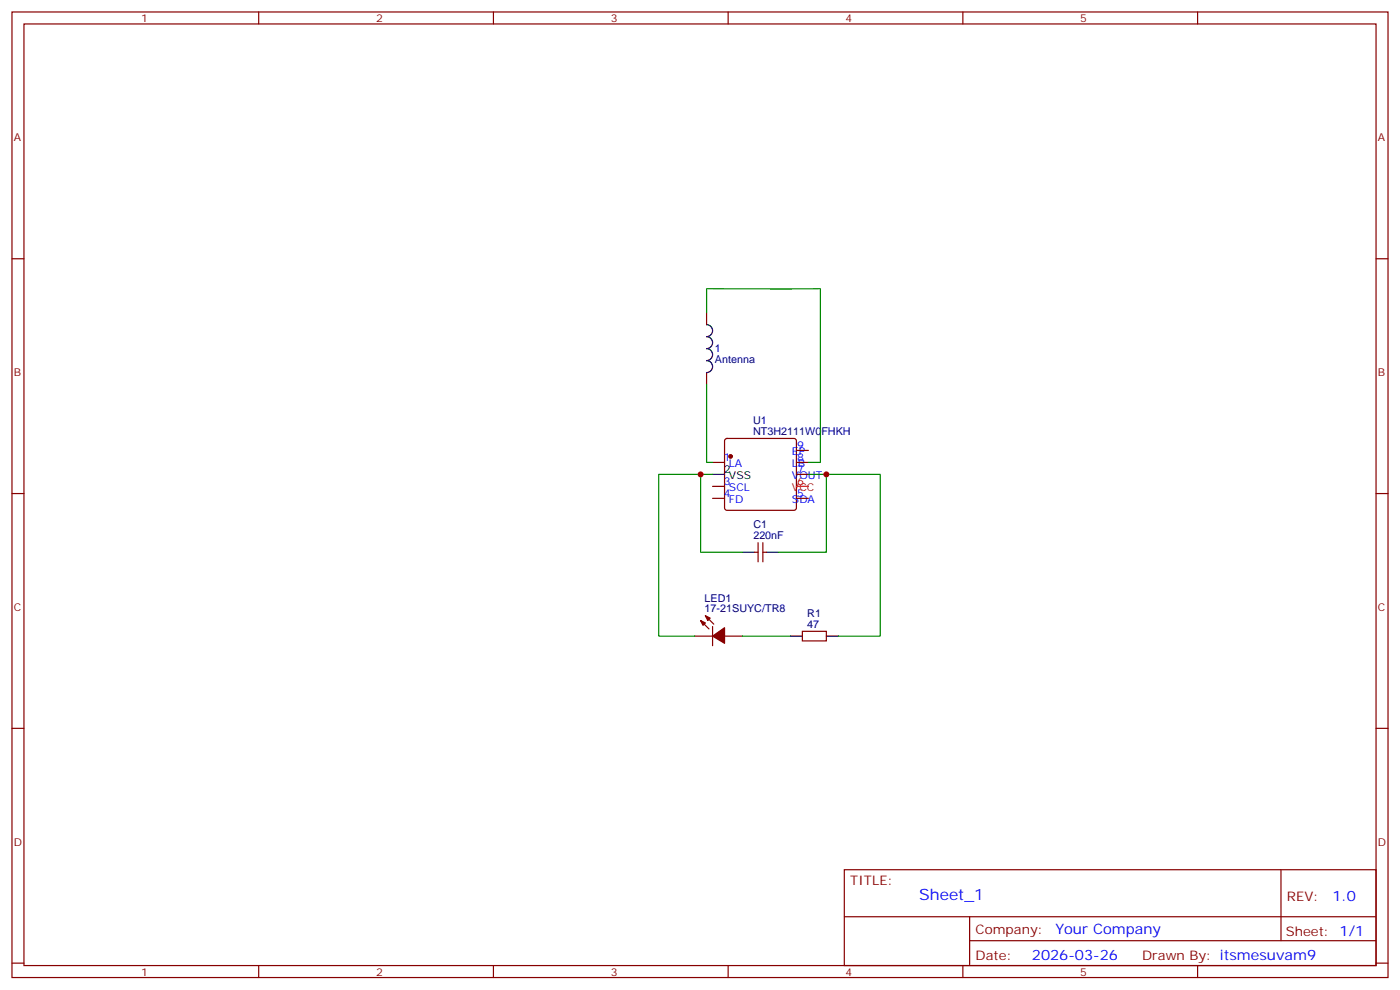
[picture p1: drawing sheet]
<svg xmlns="http://www.w3.org/2000/svg" width="412mm" height="292mm" viewBox="0 0 412 292" stroke-linecap="round" stroke-linejoin="round" font-family="sans-serif">
<g fill="none" stroke="#870000" stroke-width=".35">
<path d="M3.5 3.5h405.4v284.4h-405.4zM7.1 7.1h398.2v277.2h-398.2zM76.2 3.5v3.6M145.3 3.5v3.6M214.5 3.5v3.6M283.6 3.5v3.6M352.8 3.5v3.6M3.5 76.2h3.6M405.3 76.2h3.6M208.1 92.1v3.5M208.1 109.7v3.5M209.9 136.2h3.5"/>
<path d="M213.7 129.3l.4-.2h19.8l.5 .2 .2 .5v19.8l-.2 .5-.5 .2h-19.8l-.5-.3-.2-.4v-19.8zM234.6 136.2h3.5M234.6 139.7h3.5M234.6 132.6h3.5M3.5 145.3h3.6M209.9 143.2h3.5M209.9 146.8h3.5M223.3 159.8v5.7M224.7 159.8v5.7M234.6 146.8h3.5M405.3 145.3h3.6M222.2 162.6h1.1"/>
<path d="M224.7 162.6h1.1M204.6 187.3h5.3M206.4 182.7l2.4 2.5M207.8 181.3l2.5 2.5M209.9 184.5v5.6M213.4 187.3h5.3M236.4 185.9h7v2.8h-7zM3.5 214.5h3.6M405.3 214.5h3.6M248.7 256.1h156.6v28.2h-156.6zM377.3 256.1v20.9M248.7 270h156.5"/>
<path d="M285.6 277h119.6M285.6 270v14.1M3.5 283.6h3.6M76.2 284.3v3.6M145.3 284.3v3.6M214.5 284.3v3.6M283.6 284.3v3.6M352.8 284.3v3.6M405.3 283.6h3.6"/>
</g>
<g fill="#870000" stroke="#870000" stroke-width=".35">
<path d="M206.4 182.7l1.4 .7-.7 .8z"/>
<path d="M207.8 181.3l1.4 .7-.7 .7z"/>
<path d="M209.9 187.3l3.5-2.4v4.5z"/>
<circle cx="215.2" cy="134.4" r=".53"/>
</g>
<path d="M208.1 95.6a1.76 1.76 0 0 1 1.8 1.8 1.76 1.76 0 0 1-1.8 1.7 1.76 1.76 0 0 1 1.8 1.8 1.76 1.76 0 0 1-1.8 1.8 1.76 1.76 0 0 1 1.8 1.7 1.76 1.76 0 0 1-1.8 1.8 1.76 1.76 0 0 1 1.8 1.7 1.76 1.76 0 0 1-1.8 1.8M209.9 139.7h3.5M218.7 162.6h3.5M225.8 162.6h3.5M232.8 187.3h3.6M243.4 187.3h3.5" fill="none" stroke="#000" stroke-width=".35"/>
<path d="M234.6 143.2h3.5" fill="none" stroke="#f00" stroke-width=".35"/>
<path d="M208.1 92.1v-7.1h33.6v51.2h-3.6M208.1 113.2v23h1.8M206.4 139.7v22.9h12.3M209.9 139.7h-15.9v47.6h10.6M238.1 139.7h21.2v47.6h-12.4M243.4 139.7v22.9h-14.1M218.7 187.3h14.1" fill="none" stroke="#008700" stroke-width=".35"/>
<g fill="#c00">
<circle cx="243.4" cy="139.7" r=".88"/>
<circle cx="206.4" cy="139.7" r=".88"/>
</g>
<text font-size="4.6" fill="#00f" x="270.8" y="265.1">Sheet_1</text>
<g font-size="4.2" fill="#00f">
<text x="392.5" y="265.4">1.0</text>
<text x="310.9" y="274.9">Your Company</text>
<text x="304" y="282.7">2026-03-26</text>
</g>
<g font-size="3.9" fill="#800">
<text x="250.5" y="260.7">TITLE:</text>
<text x="379.1" y="265.4">REV:</text>
<text x="287.4" y="274.9">Company:</text>
<text x="378.7" y="275.5">Sheet: 1/1</text>
<text x="287.4" y="282.6">Date:</text>
<text x="336.4" y="282.7">Drawn By: itsmesuvam9</text>
</g>
<g font-size="3.2" fill="#800">
<text x="41.6" y="6.5">1</text>
<text x="110.8" y="6.5">2</text>
<text x="179.9" y="6.5">3</text>
<text x="249.1" y="6.5">4</text>
<text x="318.2" y="6.5">5</text>
<text x="4.1" y="41.6">A</text>
<text x="405.9" y="41.6">A</text>
<text x="4.1" y="110.8">B</text>
<text x="405.9" y="110.8">B</text>
<text x="4.1" y="179.9">C</text>
<text x="405.9" y="179.9">C</text>
<text x="4.1" y="249.1">D</text>
<text x="405.9" y="249.1">D</text>
<text x="41.6" y="287.3">1</text>
<text x="110.8" y="287.3">2</text>
<text x="179.9" y="287.3">3</text>
<text x="249.1" y="287.3">4</text>
<text x="318.2" y="287.3">5</text>
</g>
<g font-size="3.2" fill="#000080">
<text x="210.6" y="106.9">Antenna</text>
<text x="210.6" y="103.7">1</text>
<text x="221.8" y="124.9">U1</text>
<text x="221.8" y="128.1">NT3H2111W0FHKH</text>
<text x="221.9" y="155.6">C1</text>
<text x="221.9" y="158.8">220nF</text>
<text x="207.5" y="177.1">LED1</text>
<text x="207.5" y="180.3">17-21SUYC/TR8</text>
<text x="237.8" y="184.9">47</text>
<text x="237.8" y="181.7">R1</text>
</g>
<g font-size="3.2" fill="#00f">
<text x="213.3" y="135.8">1</text>
<text x="214.7" y="137.6">LA</text>
<text x="233.3" y="137.6">LB</text>
<text x="233.3" y="134.1">EP</text>
<text x="234.8" y="135.8">8</text>
<text x="234.8" y="132.3">9</text>
<text x="213.3" y="142.9">3</text>
<text x="233.3" y="141.1">VOUT</text>
<text x="234.8" y="139.3">7</text>
<text x="213.3" y="146.4">4</text>
<text x="214.7" y="144.6">SCL</text>
<text x="214.7" y="148.2">FD</text>
<text x="233.3" y="148.2">SDA</text>
<text x="234.8" y="146.4">5</text>
</g>
<g font-size="3.2">
<text x="213.3" y="139.3">2</text>
<text x="214.7" y="141.1">VSS</text>
</g>
<g font-size="3.2" fill="#f00">
<text x="234.8" y="142.9">6</text>
<text x="233.3" y="144.6">VCC</text>
</g>
</svg>
